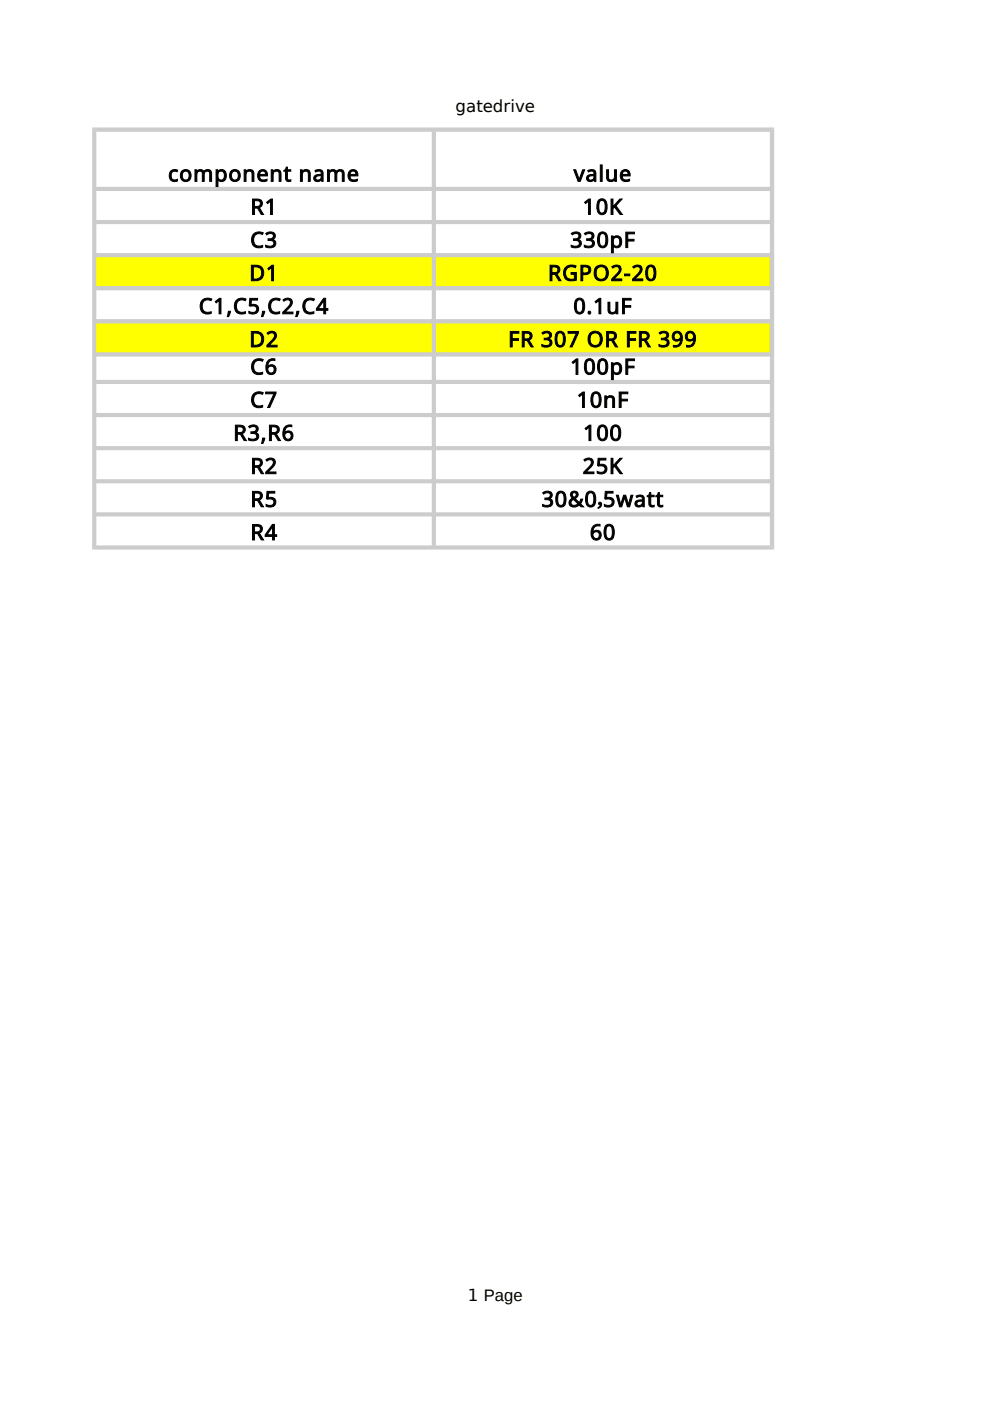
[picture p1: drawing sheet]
<svg xmlns="http://www.w3.org/2000/svg" width="210mm" height="297mm" viewBox="0 0 210 297" stroke-linecap="round" stroke-linejoin="round" font-family="sans-serif">
<g fill="#ff0">
<path d="M20 54.1h143.7v7h-143.7z" fill-rule="evenodd"/>
<path d="M20 68.1h143.7v7h-143.7z" fill-rule="evenodd"/>
</g>
<g fill="#ccc">
<path d="M19.5 27h144.6l-.9 .9h-142.8z" fill-rule="evenodd"/>
<path d="M20.4 39.6h142.8l.5 .4-.5 .5h-142.8l-.4-.5z" fill-rule="evenodd"/>
<path d="M20.4 46.6h142.8l.5 .5-.5 .4h-142.8l-.4-.4z" fill-rule="evenodd"/>
<path d="M20.4 53.7h142.8l.5 .4-.5 .4h-142.8l-.4-.4z" fill-rule="evenodd"/>
<path d="M20.4 60.6h142.8l.5 .5-.5 .5h-142.8l-.4-.5z" fill-rule="evenodd"/>
<path d="M20.4 67.7h142.8l.5 .4-.5 .5h-142.8l-.4-.5z" fill-rule="evenodd"/>
<path d="M20.4 74.7h142.8l.5 .4-.5 .5h-142.8l-.4-.5z" fill-rule="evenodd"/>
<path d="M20.4 80.5h142.8l.5 .5-.5 .4h-142.8l-.4-.4z" fill-rule="evenodd"/>
<path d="M20.4 87.6h142.8l.5 .4-.5 .4h-142.8l-.4-.4z" fill-rule="evenodd"/>
<path d="M20.4 94.6h142.8l.5 .4-.5 .5h-142.8l-.4-.5z" fill-rule="evenodd"/>
<path d="M20.4 101.6h142.8l.5 .4-.5 .5h-142.8l-.4-.5z" fill-rule="evenodd"/>
<path d="M20 109l.4-.4h142.8l.5 .4-.5 .5h-142.8z" fill-rule="evenodd"/>
<path d="M20.4 115.6h142.8l.9 .9h-144.6z" fill-rule="evenodd"/>
<path d="M19.5 27l.9 .9v87.7l-.9 .9z" fill-rule="evenodd"/>
<path d="M91.5 27.9l.5-.4 .4 .4v87.7l-.4 .5-.5-.5z" fill-rule="evenodd"/>
<path d="M164.1 27v89.5l-.9-.9v-87.7z" fill-rule="evenodd"/>
</g>
<g font-size="4.6">
<text x="35.6" y="38.5">component name</text>
<text x="121.6" y="38.5">value</text>
<text x="53.1" y="45.5">R1</text>
<text x="123.5" y="45.5">10K</text>
<text x="53.1" y="52.5">C3</text>
<text x="120.9" y="52.5">330pF</text>
<text x="52.8" y="59.5">D1</text>
<text x="116.2" y="59.5">RGPO2-20</text>
<text x="42.2" y="66.5">C1,C5,C2,C4</text>
<text x="121.6" y="66.5">0.1uF</text>
<text x="52.8" y="73.6">D2</text>
<text x="107.7" y="73.6">FR 307 OR FR 399</text>
<text x="53.1" y="79.4">C6</text>
<text x="120.9" y="79.4">100pF</text>
<text x="53.1" y="86.4">C7</text>
<text x="122.3" y="86.4">10nF</text>
<text x="49.5" y="93.4">R3,R6</text>
<text x="123.6" y="93.4">100</text>
<text x="53.1" y="100.4">R2</text>
<text x="123.5" y="100.4">25K</text>
<text x="53.1" y="107.5">R5</text>
<text x="114.8" y="107.5">30&amp;0٫5watt</text>
<text x="53.1" y="114.5">R4</text>
<text x="125.1" y="114.5">60</text>
</g>
<g font-size="3.5">
<text x="96.6" y="23.7">gatedrive</text>
<text x="99.2" y="275.7">1 Page</text>
</g>
</svg>
